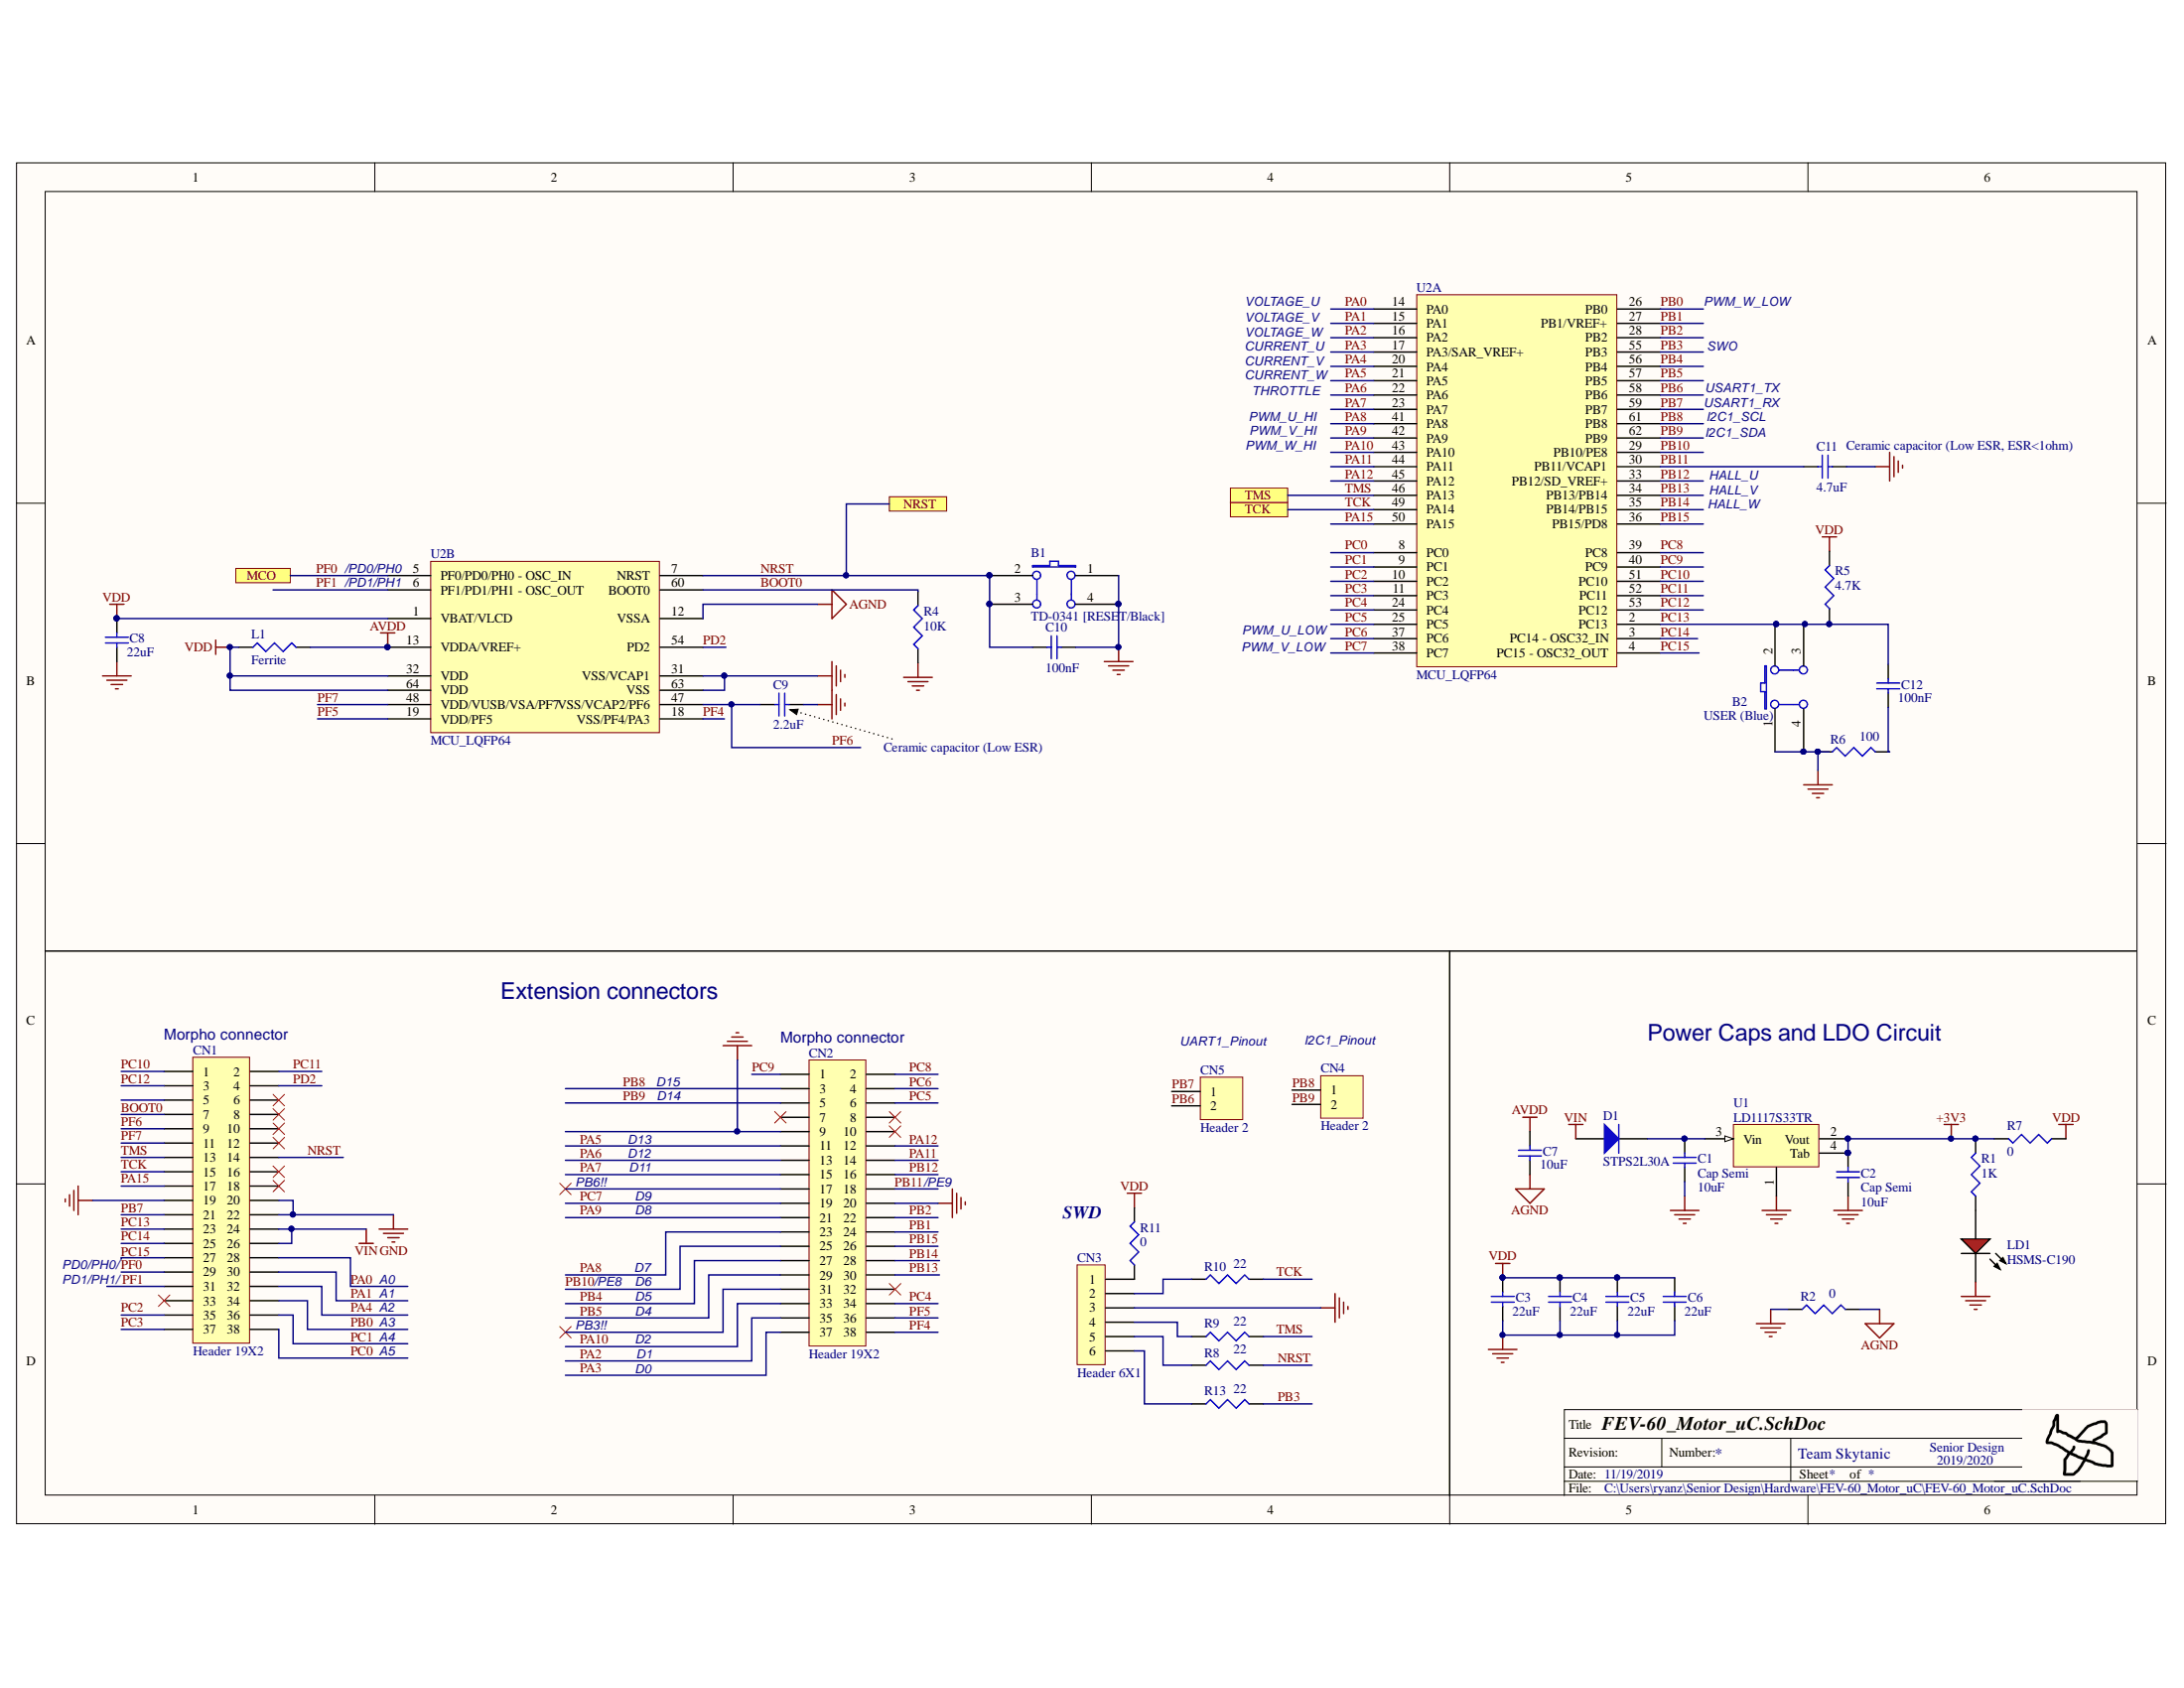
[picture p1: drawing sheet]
# Altium project FEV-60_Motor_uC.PrjPcb
1 sheet, 35 parts. Net scope: flat (ports and power ports of the same name join across sheets).
Board file: FEV-60_Motor_uC.PcbDoc

## Sheet FEV-60_Motor_uC.SchDoc
size B

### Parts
B1  TD-0341 [RESET/Black]  [Button]
B2  USER (Blue)  [Button]
C1  Cap Semi  value 10uF  [1608[0603]]
C2  Cap Semi  value 10uF  [1608[0603]]
C3  value 22uF  [1608[0603]]  (hidden comment: Cap Semi)
C4  value 22uF  [1608[0603]]  (hidden comment: Cap Semi)
C5  value 22uF  [1608[0603]]  (hidden comment: Cap Semi)
C6  value 22uF  [1608[0603]]  (hidden comment: Cap Semi)
C7  value 10uF  [1608[0603]]  (hidden comment: Cap Semi)
C8  value 22uF  [1608[0603]]  (hidden comment: Cap Semi)
C9  value 2.2uF  [1608[0603]]  (hidden comment: Cap Semi)
C10  value 100nF  [1608[0603]]  (hidden comment: Cap Semi)
C11  value 4.7uF  [1608[0603]]  (hidden comment: Cap Semi)
C12  value 100nF  [1608[0603]]  (hidden comment: Cap Semi)
CN1  Header 19X2  [HDR2X19]
CN2  Header 19X2  [HDR2X19]
CN3  Header 6X1  [HDR1X6]
CN4  Header 2  [HDR1X2]
CN5  Header 2  [HDR1X2]
D1  STPS2L30A  [STPS2L30A]
L1  Ferrite  [J1-0603]
LD1  HSMS-C190  [AVAG-HSMX-C190_V]
R1  value 1K  [J1-0603]  (hidden comment: Res3)
R2  value 0  [J1-0603]  (hidden comment: Res3)
R4  value 10K  [J1-0603]  (hidden comment: Res3)
R5  value 4.7K  [J1-0603]  (hidden comment: Res3)
R6  value 100  [J1-0603]  (hidden comment: Res3)
R7  value 0  [J1-0603]  (hidden comment: Res3)
R8  value 22  [J1-0603]  (hidden comment: Res3)
R9  value 22  [J1-0603]  (hidden comment: Res3)
R10  value 22  [J1-0603]  (hidden comment: Res3)
R11  value 0  [J1-0603]  (hidden comment: Res3)
R13  value 22  [J1-0603]  (hidden comment: Res3)
U1  LD1117S33TR  [LD1117S33TR]
U2  MCU_LQFP64  [STM32F030R8]  (parts A,B of 2)

### Ports
MCO, NRST, TCK, TMS

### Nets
+3V3: C2.2 R1.2 R7.2 U1.2(Vout) U1.4(Tab)
AGND: C7.1 R2.2 U2.12(VSSA)
AVDD: C7.2 L1.2 U2.13(VDDA/VREF+)
GND: B1.1(A0) B1.4(A1) B2.1(A0) B2.4(A1) C1.1 C2.1 C3.1 C4.1 C5.1 C6.1 C8.1 C9.1 C10.1 C11.1 CN1.19 CN1.20 CN1.22 CN2.9 CN2.20 CN3.3 LD1.2(K) R2.1 R4.1 R6.1 U1.1 U2.31(VSS/VCAP1) U2.63(VSS)
VDD: C3.2 C4.2 C5.2 C6.2 C8.2 L1.1 R5.2 R7.1 R11.2 U2.1(VBAT/VLCD) U2.32(VDD) U2.64(VDD)
VIN: CN1.24 CN1.26 D1.1(A)
BOOT0: CN1.7 R4.2 U2.60(BOOT0)
NRST: B1.2(B0) B1.3(B1) C10.2 CN1.14 R8.2 U2.7(NRST) ; port NRST
PA0: CN1.28 U2.14(PA0)
PA1: CN1.30 U2.15(PA1)
PA2: CN2.35 U2.16(PA2)
PA3: CN2.37 U2.17(PA3/SAR_VREF+)
PA4: CN1.32 U2.20(PA4)
PA5: CN2.11 U2.21(PA5)
PA6: CN2.13 U2.22(PA6)
PA7: CN2.15 U2.23(PA7)
PA8: CN2.23 U2.41(PA8)
PA9: CN2.21 U2.42(PA9)
PA10: CN2.33 U2.43(PA10)
PA11: CN2.14 U2.44(PA11)
PA12: CN2.12 U2.45(PA12)
PA15: CN1.17 U2.50(PA15)
PB0: CN1.34 U2.26(PB0)
PB1: CN2.24 U2.27(PB1/VREF+)
PB2: CN2.22 U2.28(PB2)
PB3: R13.2 U2.55(PB3)
PB4: CN2.27 U2.56(PB4)
PB5: CN2.29 U2.57(PB5)
PB6: CN5.2 U2.58(PB6)
PB7: CN1.21 CN5.1 U2.59(PB7)
PB8: CN2.3 CN4.1 U2.61(PB8)
PB9: CN2.5 CN4.2 U2.62(PB9)
PB10: CN2.25 U2.29(PB10/PE8)
PB11: C11.2 CN2.18 U2.30(PB11/VCAP1)
PB12: CN2.16 U2.33(PB12/SD_VREF+)
PB13: CN2.30 U2.34(PB13/PB14)
PB14: CN2.28 U2.35(PB14/PB15)
PB15: CN2.26 U2.36(PB15/PD8)
PC0: CN1.38 U2.8(PC0)
PC1: CN1.36 U2.9(PC1)
PC2: CN1.35 U2.10(PC2)
PC3: CN1.37 U2.11(PC3)
PC4: CN2.34 U2.24(PC4)
PC5: CN2.6 U2.25(PC5)
PC6: CN2.4 U2.37(PC6)
PC7: CN2.19 U2.38(PC7)
PC8: CN2.2 U2.39(PC8)
PC9: CN2.1 U2.40(PC9)
PC10: CN1.1 U2.51(PC10)
PC11: CN1.2 U2.52(PC11)
PC12: CN1.3 U2.53(PC12)
PC13: B2.2(B0) B2.3(B1) C12.2 CN1.23 R5.1 U2.2(PC13)
PC14: CN1.25 U2.3(PC14_-_OSC32_IN)
PC15: CN1.27 U2.4(PC15_-_OSC32_OUT)
PD2: CN1.4 U2.54(PD2)
PF0: CN1.29 U2.5(PF0/PD0/PH0_-_OSC_IN) ; port MCO
PF1: CN1.31 U2.6(PF1/PD1/PH1_-_OSC_OUT)
PF4: CN2.38 U2.18(VSS/PF4/PA3)
PF5: CN2.36 U2.19(VDD/PF5)
PF6: C9.2 CN1.9 U2.47(VSS/VCAP2/PF6)
PF7: CN1.11 U2.48(VDD/VUSB/VSA/PF7)
TCK: CN1.15 R10.2 U2.49(PA14) ; port TCK
TMS: CN1.13 R9.2 U2.46(PA13) ; port TMS
NetC1_2: C1.2 D1.2(K) U1.3(Vin)
NetC12_1: C12.1 R6.2
NetCN3_1: CN3.1 R11.1
NetCN3_2: CN3.2 R10.1
NetCN3_4: CN3.4 R9.1
NetCN3_5: CN3.5 R8.1
NetCN3_6: CN3.6 R13.1
NetLD1_1: LD1.1(A) R1.1

Not connected (* = marked no-connect by the designer): CN1 5 6* 8* 10* 12* 16* 18* 33*; CN2 7* 8* 10* 17* 31* 32*

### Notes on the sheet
- VOLTAGE_U
- VOLTAGE_V
- VOLTAGE_W
- PWM_W_LOW
- CURRENT_V
- CURRENT_W
- CURRENT_U
- THROTTLE
- USART1_TX
- SWO
- USART1_RX
- PWM_W_HI
- PWM_U_HI
- PWM_V_HI
- I2C1_SDA
- I2C1_SCL
- HALL_U
- (near C11) Ceramic capacitor (Low ESR, ESR<1ohm)
- HALL_W
- HALL_V
- (near U2) /PD0/PH0
- (near U2) /PD1/PH1
- PWM_V_LOW
- PWM_U_LOW
- Ceramic capacitor (Low ESR)
- (near CN1) Morpho connector
- Extension connectors
- (near CN2) Morpho connector
- UART1_Pinout
- (near CN4) I2C1_Pinout
- Power Caps and LDO Circuit
- D14
- D15
- PB6!!
- D13
- D12
- D11
- /PE9
- PD0/PH0/
- D8
- D9
- SWD
- PD1/PH1/
- A0
- A1
- A2
- A3
- A4
- /PE8
- PB3!!
- D4
- D5
- D6
- D7
- A5
- D0
- D1
- D2
